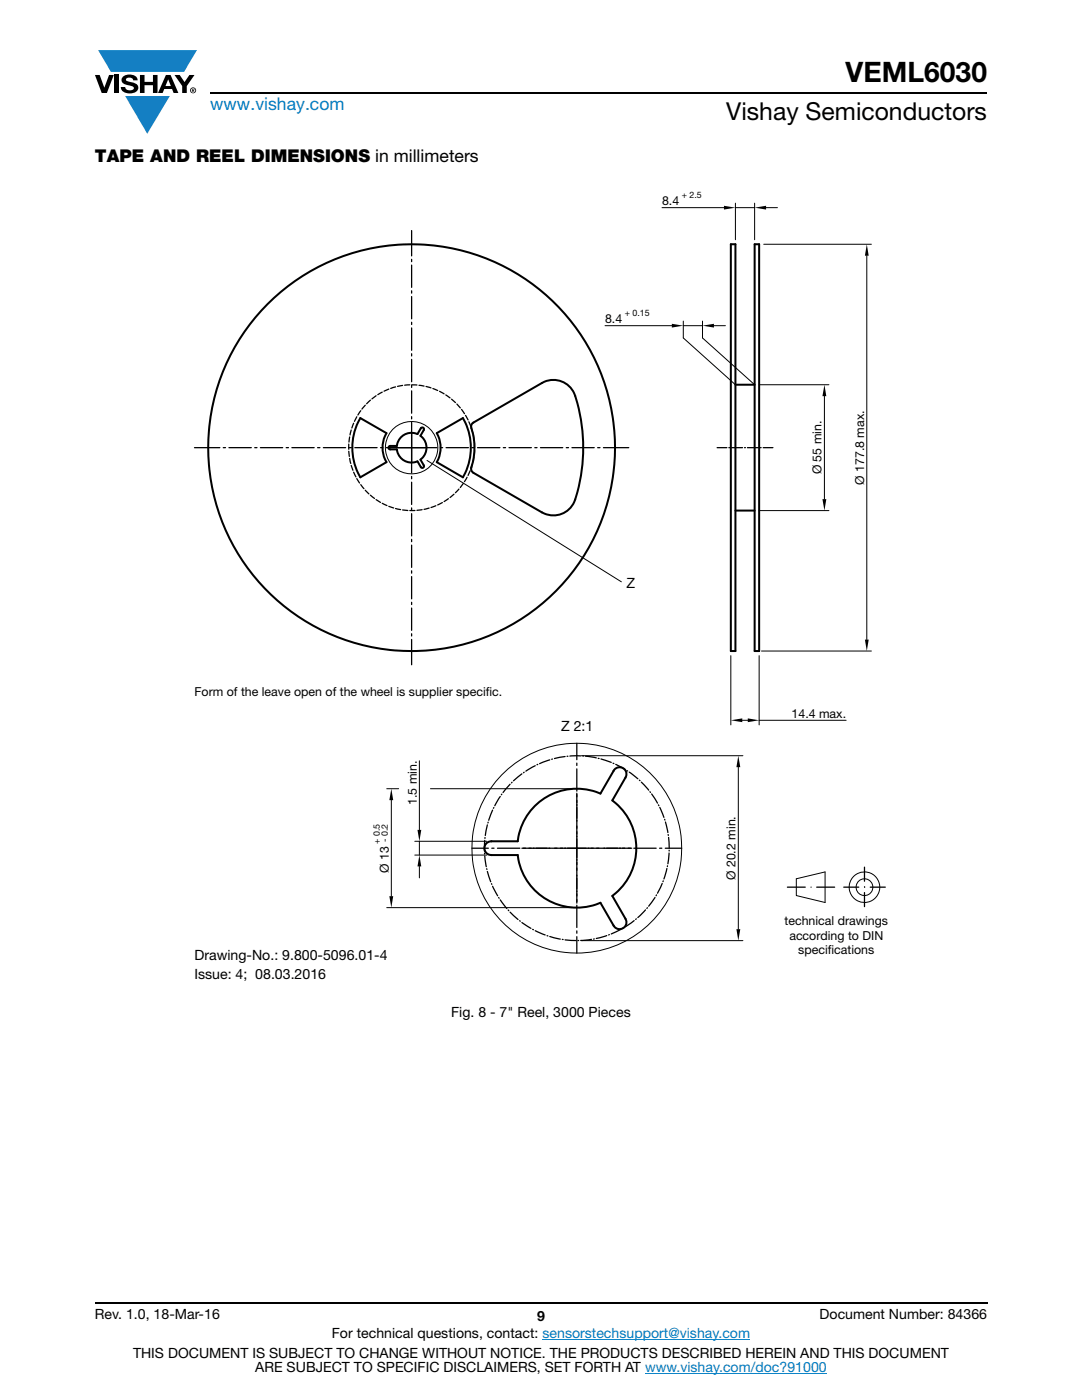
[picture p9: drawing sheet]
<svg xmlns="http://www.w3.org/2000/svg" width="216mm" height="279mm" viewBox="0 0 216 279" stroke-linecap="round" stroke-linejoin="round" font-family="sans-serif">
<g fill="#147fc3">
<path d="M19.6 10h19.7l-2.6 4.3h-1.1h-13.5z"/>
<path d="M25 19.2h8.9l-4.5 7.5z"/>
</g>
<g fill="#000">
<path d="M18.9 15h1l.9 2.5 1-2.5h.9l-1.4 3.6h-1zM22.9 15h.9v3.6h-.9zM24.6 15.3a2.1 2.1 0 0 1 2.8 .3l.1 .4h-.9a.79 .79 0 0 0-.7-.5 .79 .79 0 0 0-.8 .4l.3 .3 1 .2a1.08 1.08 0 0 1 1.2 1 1.08 1.08 0 0 1-1.1 1.2 1.73 1.73 0 0 1-2.4-1.2h.9a.96 .96 0 0 0 .8 .6 .96 .96 0 0 0 .9-.4 1.31 1.31 0 0 0-1.2-.6 1.03 1.03 0 0 1-1.1-.6 1.03 1.03 0 0 1 .2-1.1zM27.9 15h.9v1.3h1.7v-1.3h.9v3.6h-.9v-1.6h-1.7v1.6h-.9zM34.8 15h1.1l.9 1.4 1-1.4h1l-1.5 2.2v1.4h-.9v-1.4z"/>
<path d="M33.6 15.9l.5 1.3h-1.1zM33.1 15l-1.6 3.6h1l.3-.8h1.5l.3 .8h1l-1.6-3.6z"/>
<path d="M38.4 17.8h.2v.2h-.2zM38.3 17.7v.7h.1v-.3l.4 .3-.2-.3 .2-.2-.1-.2z"/>
<path d="M38.1 18a.46 .46 0 0 1 .9 0 .46 .46 0 0 1-.9 0zM37.9 18a.6 .6 0 0 0 1.2 0 .6 .6 0 0 0-1.2 0z"/>
</g>
<path d="M42 18.6h155M18.9 260h178.1" fill="none" stroke="#000" stroke-width=".36"/>
<path d="M108.2 267.3h41.5M128.7 274h36.3" fill="none" stroke="#007ec4" stroke-width=".2"/>
<path d="M38.7 37.4h138.5v158.6h-138.5z" fill="#fff"/>
<g fill="none" stroke="#000" stroke-width=".25">
<path d="M82.1 46v5.1M82.1 51.8v.4M82.1 52.9v4.5M82.1 58v.5M82.1 59.2v4.4M73.9 79.9l-.7 .7M75 79l-.8 .6M76.3 78.3l-.9 .5M77.6 77.6l-1 .5M78.9 77.2l-.9 .3M80.3 76.9l-1 .2M81.8 76.8l-1.1 .1"/>
<path d="M82.1 64.3v.5M82.1 65.4v4.5M82.1 70.6v.4M82.1 71.7v4.5M82.1 76.9v.4M82.1 78v4.5M82.2 76.8h1M83.6 76.9l1 .2M85 77.1l1 .3M86.4 77.5l.9 .4M87.7 78.1l.9 .5M89 78.8l.8 .6"/>
<path d="M90.1 79.7l.8 .6M38.8 89.3h5.1M44.5 89.3h.5M45.7 89.3h4.4M50.8 89.3h.5M52 89.3h4.4M57.1 89.3h.5M58.2 89.3h4.5M63.4 89.3h.4M64.5 89.3h4.5M69.6 88.6v1.1M69.6 90.1l.1 1"/>
<path d="M69.6 89.3h.5M69.8 87.2l-.2 1M69.8 91.5l.2 1M70.1 85.8l-.3 1M70.1 92.9l.3 1M70.6 84.5l-.4 .9M70.6 94.2l.4 1M70.8 89.3h4.4M71.2 83.2l-.5 .9M71.2 95.5l.5 .9M72 82l-.6 .8M72 96.7l.6 .8"/>
<path d="M72.9 80.9l-.7 .7M72.9 97.8l.7 .8M73.9 98.8l.8 .7M75 99.7l.9 .6M75.9 89.3h.5M77.1 89.3h10.1M79.4 89.3h2.7v2.8M82.1 86.6v2.7h2.8M82.1 89.3v5.1M82.1 95.1v.4M82.1 96.2v4.5M82.1 83.2v.4"/>
<path d="M82.1 84.3v5M87.9 89.3h.4M89 89.3h4.5M89.5 99.5l-.9 .6M90.6 98.6l-.8 .7M91.2 80.6l.6 .8M91.6 97.6l-.7 .7M92.1 81.7l.6 .9M92.5 96.5l-.7 .8M92.9 82.9l.5 .9M93.2 95.2l-.5 .9M93.6 84.2l.4 .9"/>
<path d="M93.8 93.9l-.4 1M94.1 85.5l.3 1M94.2 89.3h.4M94.3 92.6l-.3 1M94.4 86.9l.2 1M94.5 91.2l-.1 1M94.6 88.3l.1 1M94.7 89.8l-.1 1M95.3 89.3h4.4M100.4 89.3h.5M101.6 89.3h4.4M106.7 89.3h.5"/>
<path d="M107.8 89.3h4.5M113 89.3h.4M114.1 89.3h4.5M119.3 89.3h.4M120.4 89.3h5.1M143.1 89.3h1.9M145.4 89.3h.2M146 89.3h2.2M148.6 89.3h.1M149.1 89.3h2.2M151.7 89.3h.2M152.3 89.3h1.9"/>
<path d="M76.3 100.4l.9 .5M77.6 101.1l1 .3M78.9 101.5l1 .2M80.3 101.8l1.1 .1M81.8 101.9h1M82.1 101.4v.4M82.1 102.5v4.5M82.1 107.6v.5M82.1 108.8v4.4M82.1 113.9v.5M82.1 115.1v4.4M84.2 101.7l-1 .1"/>
<path d="M85.6 101.4l-1 .2M87 100.9l-1 .4M88.3 100.3l-1 .5M82.1 120.2v.4M82.1 121.3v4.5M82.1 126.5v.4M82.1 127.6v5.1M99.8 159l-1.1 1.8M100.1 158.5l-.1 .1M101.8 156.5l-1.4 1.7M102.2 156.1l-.1 .1M104.1 154.4l-1.6 1.4"/>
<path d="M104.6 154.1l-.1 .1M106.8 152.8l-1.9 1.1M107.3 152.5l-.2 .1M109.7 151.6l-2 .8M110.2 151.5h-.1M112.8 151l-2.2 .4M113.2 150.9h.1M115.1 158.3v5.9M115.1 148.3v3.3M115.1 152.3v.5M115.1 153.4v4.5M115.9 150.9h-2.2"/>
<path d="M116.3 150.9h.1M116.8 150.9l2.2 .4M119.4 151.3l.1 .1M119.9 151.5l2.1 .7M122.3 152.3l.2 .1M122.9 152.5l1.9 1.1M125.1 153.8l.1 .1M125.6 154.1l1.7 1.3M127.6 155.7l.1 .1M128 156.1l1.4 1.6M129.7 158l.1 .1M130 158.4l1.2 1.9"/>
<path d="M94.2 169.3h3.2M96.7 170.3v.1M96.7 167.7v2.2M96.7 170.8l.3 2.2M96.8 167.1v.2M97.1 173.4l.1 .1M97.2 164.6l-.4 2.1M97.2 173.9l.7 2.1M97.4 164.1v.1M98.1 176.4v.1M98.1 169.3h.5M98.3 161.7l-.8 2"/>
<path d="M98.3 176.9l1 1.9M98.5 161.2v.1M99.3 169.3h4.4M99.5 179.1l.1 .2M99.8 179.6l1.3 1.7M110 169.3h-5.9M115.1 164.3v10M115.1 174.4v5.8M120.1 169.3h-10M120.2 169.3h5.9M126.5 169.3h4.4M130.7 179.1l-1.3 1.7"/>
<path d="M131 178.6l-.1 .2M131.4 160.6l.1 .2M131.6 169.3h.5M131.6 161.1l.9 2M132.1 176.3l-.9 2M132.3 175.8v.2M132.6 163.5l.1 .2M132.7 169.3h3.3M132.8 164l.5 2.1M133.1 173.3l-.6 2.1M133.2 172.8v.2M133.3 166.5l.1 .2"/>
<path d="M133.4 167.1l.1 2.2M133.5 170.2l-.2 2.2M133.5 169.7v.1M157.1 177.1h3.6M161.8 177.1h.1M163 177.1h3.5M168.4 177.1h3M172.5 173.1v2.8M172.5 178.1v2.8M172.5 177h.1M172.5 177.1h.1M173.6 177.1h3.1"/>
<path d="M101.4 181.6l.1 .1M101.8 182l1.6 1.5M103.7 183.7l.1 .2M104.1 184.1l1.8 1.2M106.3 185.5h.1M106.8 185.7l2 .9M109.2 186.7l.1 .1M109.7 186.9l2.1 .5M112.2 187.5h.2M112.8 187.6l2.1 .1M115.1 180.7v4.4M115.1 185.8v.4"/>
<path d="M115.1 186.9v3.3M115.3 187.7h.2M118 187.5l-2.1 .2M118.6 187.4h-.2M121.1 186.7l-2.1 .6M121.6 186.5l-.2 .1M123.9 185.5l-1.9 .9M124.4 185.2l-.1 .1M126.5 183.7l-1.7 1.3M127 183.4l-.2 .1M128.8 181.6l-1.5 1.5M129.2 181.2l-.1 .1"/>
</g>
<g fill="none" stroke="#000" stroke-width=".2">
<path d="M132.1 41.4h12.4M146.7 40.5v7.3M146.7 41.4h3.9M150.6 40.5v7.3M152.4 48.7h21.5M152.9 41.4h2.2M173 51v76.6M120.7 65h13.4M136.3 64.1v3.3l10.4 9.4M136.3 65h3.9M140.2 64.1v3.3l10.4 9.4M142.5 65h2.2"/>
<path d="M151.5 76.8h13.9M164.5 79.1v20.5M85.2 91.9l38.8 24.2M151.5 101.9h13.9M145.8 130.8v13.9M151.5 130.8v13.9M151.9 129.9h22M77.2 157.4h2.3M78.1 159.7v19.2M83.7 151.8v13.8M85.9 157.4h28.3M116 150.8h32.2"/>
<path d="M147.3 153.1v32.3M148.1 143.7h1.1M151.5 143.7h17.3M82.8 170.6h14.4M82.8 167.9h14.4M83.7 167.9v2.7M83.7 172.9v2.3M158.9 175.4l5.7-1.4v6.1l-5.7-1.4zM77.2 181.1h37M116 187.7h32.2"/>
<circle cx="82.1" cy="89.4" r="5.2"/>
<circle cx="115.1" cy="169.3" r="20.9"/>
<circle cx="172.5" cy="177.1" r="1.68"/>
<circle cx="172.5" cy="177.1" r="3.1"/>
</g>
<g fill="none" stroke="#000" stroke-width=".4">
<path d="M145.8 48.7h.9v81.2h-.9zM150.6 48.7h.9v81.2h-.9zM146.7 76.8h3.9M71.9 83.4l5.2 3a5.7 5.7 0 0 0 0 5.8l-5.2 3.1a11.8 11.8 0 0 1 0-11.9zM84 85.5l.4-.2 .1 .5M84 85.5l-.7 1.1a2.95 2.95 0 0 0-4.1 2.4h-1.3a.34 .34 0 0 0-.4 .3 .34 .34 0 0 0 .4 .4h1.3a2.97 2.97 0 0 0 4.1 2.4l.7 1.1a.34 .34 0 0 0 .4 .1 .34 .34 0 0 0 .2-.4l-.7-1.2a2.96 2.96 0 0 0 0-4.7l.7-1.2M87.2 86.4l5.2-3a11.9 11.9 0 0 1 0 11.9l-5.2-3.1a5.9 5.9 0 0 0 0-5.8zM94.3 84.5l13.8-8.1a4.6 4.6 0 0 1 6.7 2.6 33.8 33.8 0 0 1-.2 21.2 4.6 4.6 0 0 1-6.5 2.1l-13.6-7.9-.4-.4a1.7 1.7 0 0 1 .2-1.6 13 13 0 0 0-.3-7.2zM146.7 101.9h3.9M122.4 153.8a1.37 1.37 0 0 1 1.9-.5 1.37 1.37 0 0 1 .5 1.9l-2.6 4.5a11.9 11.9 0 0 1 0 19.1l2.6 4.6M122.5 153.8l-2.7 4.6a11.9 11.9 0 0 0-16.5 9.5h-5.3M98 170.6h5.3a11.9 11.9 0 0 0 16.5 9.6l2.7 4.6"/>
<path d="M98.1 167.9a1.38 1.38 0 0 0-1.4 1.4 1.38 1.38 0 0 0 1.4 1.3M124.8 183.3a1.37 1.37 0 0 1-.5 1.9 1.37 1.37 0 0 1-1.9-.5"/>
<circle cx="82.1" cy="89.3" r="40.6"/>
</g>
<g fill="#000">
<path d="M144.5 41.1l2.2 .3-2.2 .4zM150.6 41.4l2.3-.3v.7zM173 48.7l.3 2.3h-.7zM134.1 64.6l2.2 .4-2.2 .4zM140.2 65l2.3-.4v.8zM164.5 76.8l.4 2.3h-.8zM164.1 99.6h.8l-.4 2.3zM172.6 127.6h.7l-.3 2.3zM78.1 157.4l.4 2.3h-.8zM147.3 150.8l.4 2.3h-.8zM145.8 143.7l2.3-.3v.7zM149.2 143.4l2.3 .3-2.3 .4z"/>
<path d="M77.7 178.9h.8l-.4 2.2zM83.7 170.6l.4 2.3h-.8zM83.3 165.6h.8l-.4 2.3zM146.9 185.4h.8l-.4 2.3z"/>
</g>
<text font-size="5.6" x="168.7" y="16.4">VEML6030</text>
<text font-size="4.9" x="144.9" y="24">Vishay Semiconductors</text>
<text font-size="3.5" fill="#007ec4" x="42" y="21.9">www.vishay.com</text>
<text font-size="3.5" x="18.9" y="32.3">TAPE AND REEL DIMENSIONS in millimeters</text>
<g font-size="2.8">
<text x="125" y="117.3">Z</text>
<text x="112" y="146">Z 2:1</text>
<text x="38.8" y="191.5">Drawing-No.: 9.800-5096.01-4</text>
<text x="38.8" y="195.4">Issue: 4; 08.03.2016</text>
<text x="90" y="202.9">Fig. 8 - 7&quot; Reel, 3000 Pieces</text>
<text x="18.9" y="263.3">Rev. 1.0, 18-Mar-16</text>
<text x="107.2" y="263.6">9</text>
<text x="163.6" y="263.3">Document Number: 84366</text>
<text x="66.2" y="267.1">For technical questions, contact: sensorstechsupport@vishay.com</text>
<text x="26.5" y="271">THIS DOCUMENT IS SUBJECT TO CHANGE WITHOUT NOTICE. THE PRODUCTS DESCRIBED HEREIN AND THIS DOCUMENT</text>
<text x="50.9" y="273.8">ARE SUBJECT TO SPECIFIC DISCLAIMERS, SET FORTH AT www.vishay.com/doc?91000</text>
</g>
<g font-size="2.5">
<text x="132.1" y="40.9">8.4</text>
<text x="120.7" y="64.5">8.4</text>
<text x="163.9" y="94.7" transform="rotate(-90 163.9 94.7)">Ø 55 min.</text>
<text x="172.4" y="96.8" transform="rotate(-90 172.4 96.8)">Ø 177.8 max.</text>
<text x="38.8" y="138.9">Form of the leave open of the wheel is supplier specif</text>
<text x="96.9" y="138.9">ic.</text>
<text x="157.9" y="143.2">14.4 max.</text>
<text x="83.2" y="160.7" transform="rotate(-90 83.2 160.7)">1.5 min.</text>
<text x="77.6" y="174.2" transform="rotate(-90 77.6 174.2)">Ø 13</text>
<text x="146.8" y="175.7" transform="rotate(-90 146.8 175.7)">Ø 20.2 min.</text>
<text x="156.5" y="184.6">technical drawings</text>
<text x="157.5" y="187.5">according to DIN</text>
<text x="159.3" y="190.5">specif</text>
<text x="165.2" y="190.5">ications</text>
</g>
<g font-size="1.8">
<text x="136" y="39.5">+ 2.5</text>
<text x="124.7" y="63.1">+ 0.15</text>
<text x="77.4" y="168" transform="rotate(-90 77.4 168)">- 0.2</text>
<text x="75.8" y="168.4" transform="rotate(-90 75.8 168.4)">+ 0.5</text>
</g>
</svg>
